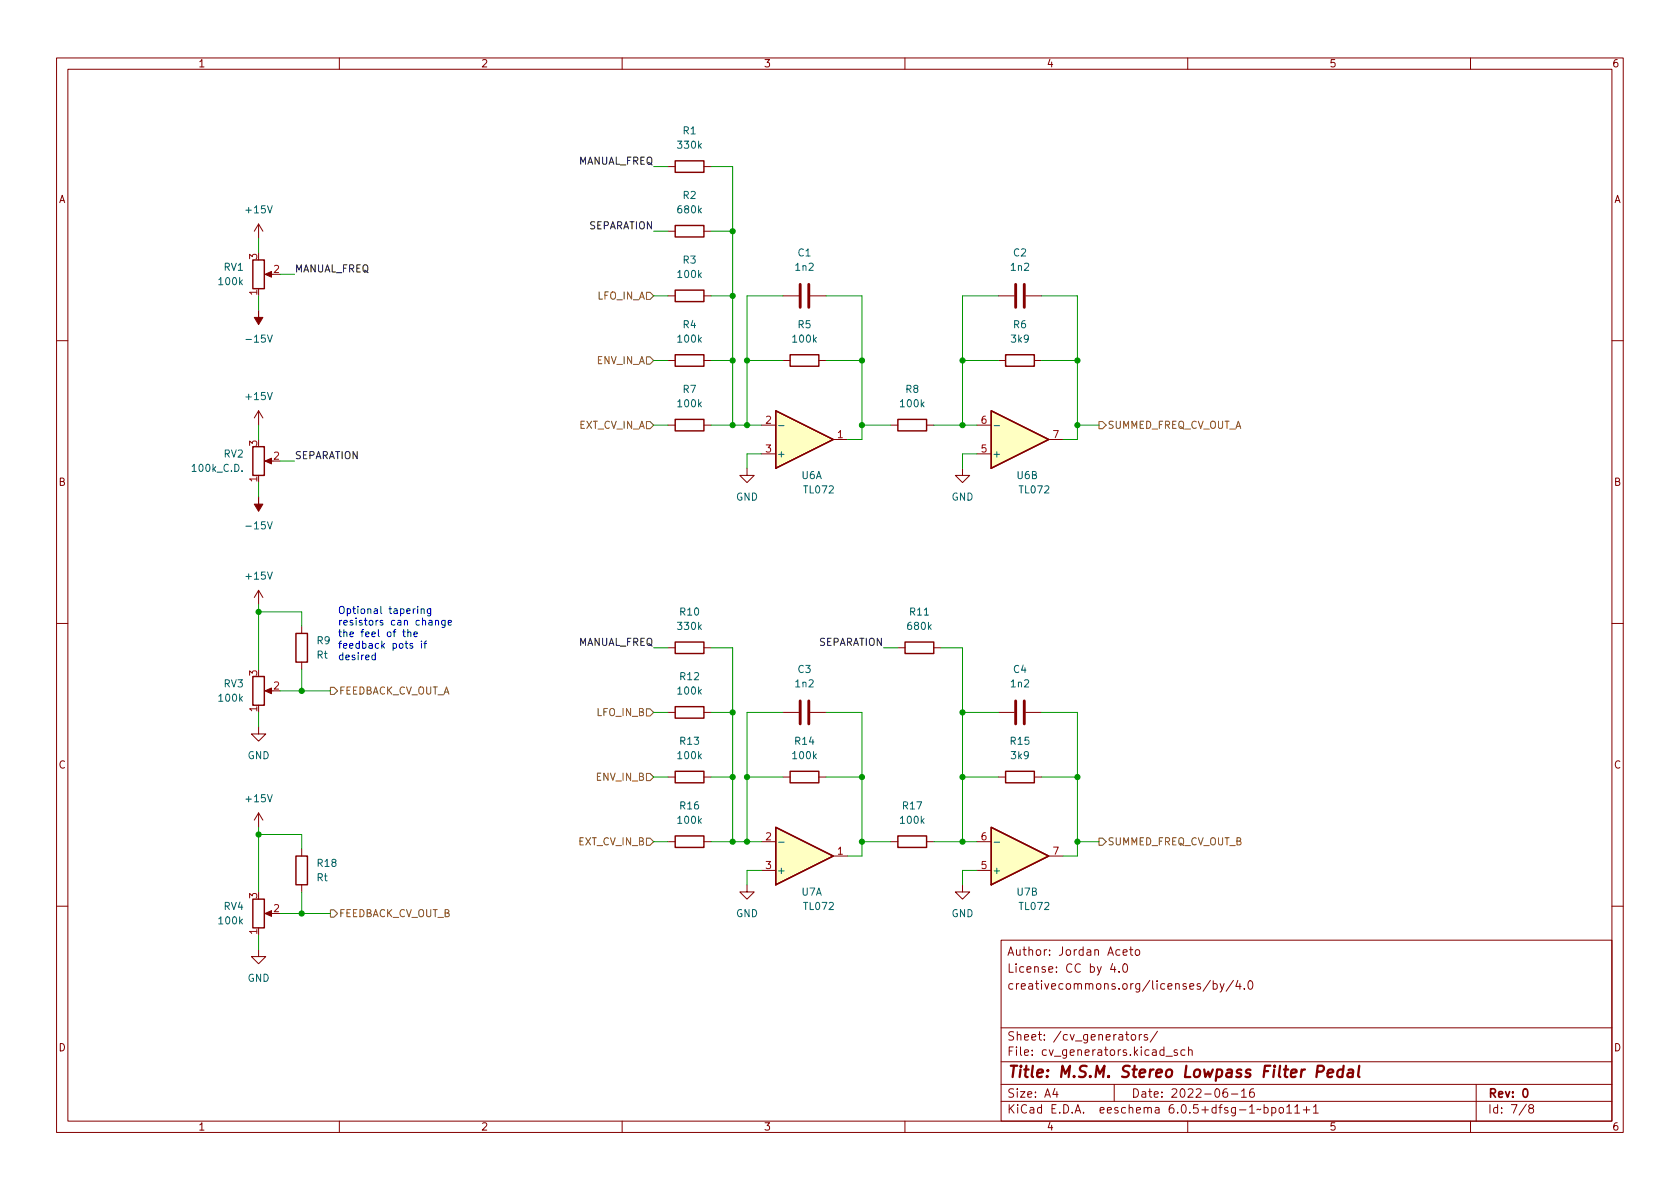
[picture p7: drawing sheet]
(kicad_sch (version 20211123) (generator eeschema)

 (paper "A4")

 (title_block
  (title "M.S.M. Stereo Lowpass Filter Pedal")
  (date "2022-06-16")
  (rev "0")
  (comment 2 "creativecommons.org/licenses/by/4.0")
  (comment 3 "License: CC by 4.0")
  (comment 4 "Author: Jordan Aceto"))

 (lib_symbols
  (symbol "Amplifier_Operational:TL072" (pin_names (offset 0.127)) (in_bom yes) (on_board yes)
   (property "Reference" "U" (id 0) (at 0 5.08 0) (effects (font (size 1.27 1.27)) (justify left)))
   (property "Value" "TL072" (id 1) (at 0 -5.08 0) (effects (font (size 1.27 1.27)) (justify left)))
   (property "Footprint" "" (id 2) (at 0 0 0) (effects (font (size 1.27 1.27)) hide))
   (property "Datasheet" "http://www.ti.com/lit/ds/symlink/tl071.pdf" (id 3) (at 0 0 0) (effects (font (size 1.27 1.27)) hide))
   (property "ki_locked" "" (id 4) (at 0 0 0) (effects (font (size 1.27 1.27))))
   (symbol "TL072_1_1"
    (polyline (pts (xy -5.08 5.08) (xy 5.08 0) (xy -5.08 -5.08) (xy -5.08 5.08)) (stroke (width 0.254) (type default) (color 0 0 0 0)) (fill (type background)))
    (pin output line (at 7.62 0 180) (length 2.54) (name "~" (effects (font (size 1.27 1.27)))) (number "1" (effects (font (size 1.27 1.27)))))
    (pin input line (at -7.62 -2.54 0) (length 2.54) (name "-" (effects (font (size 1.27 1.27)))) (number "2" (effects (font (size 1.27 1.27)))))
    (pin input line (at -7.62 2.54 0) (length 2.54) (name "+" (effects (font (size 1.27 1.27)))) (number "3" (effects (font (size 1.27 1.27))))))
   (symbol "TL072_2_1"
    (polyline (pts (xy -5.08 5.08) (xy 5.08 0) (xy -5.08 -5.08) (xy -5.08 5.08)) (stroke (width 0.254) (type default) (color 0 0 0 0)) (fill (type background)))
    (pin input line (at -7.62 2.54 0) (length 2.54) (name "+" (effects (font (size 1.27 1.27)))) (number "5" (effects (font (size 1.27 1.27)))))
    (pin input line (at -7.62 -2.54 0) (length 2.54) (name "-" (effects (font (size 1.27 1.27)))) (number "6" (effects (font (size 1.27 1.27)))))
    (pin output line (at 7.62 0 180) (length 2.54) (name "~" (effects (font (size 1.27 1.27)))) (number "7" (effects (font (size 1.27 1.27))))))
   (symbol "TL072_3_1"
    (pin power_in line (at -2.54 -7.62 90) (length 3.81) (name "V-" (effects (font (size 1.27 1.27)))) (number "4" (effects (font (size 1.27 1.27)))))
    (pin power_in line (at -2.54 7.62 270) (length 3.81) (name "V+" (effects (font (size 1.27 1.27)))) (number "8" (effects (font (size 1.27 1.27)))))))
  (symbol "Device:C" (pin_numbers hide) (pin_names (offset 0.254)) (in_bom yes) (on_board yes)
   (property "Reference" "C" (id 0) (at 0.635 2.54 0) (effects (font (size 1.27 1.27)) (justify left)))
   (property "Value" "C" (id 1) (at 0.635 -2.54 0) (effects (font (size 1.27 1.27)) (justify left)))
   (property "Footprint" "" (id 2) (at 0.9652 -3.81 0) (effects (font (size 1.27 1.27)) hide))
   (property "Datasheet" "~" (id 3) (at 0 0 0) (effects (font (size 1.27 1.27)) hide))
   (symbol "C_0_1"
    (polyline (pts (xy -2.032 -0.762) (xy 2.032 -0.762)) (stroke (width 0.508) (type default) (color 0 0 0 0)) (fill (type none)))
    (polyline (pts (xy -2.032 0.762) (xy 2.032 0.762)) (stroke (width 0.508) (type default) (color 0 0 0 0)) (fill (type none))))
   (symbol "C_1_1"
    (pin passive line (at 0 3.81 270) (length 2.794) (name "~" (effects (font (size 1.27 1.27)))) (number "1" (effects (font (size 1.27 1.27)))))
    (pin passive line (at 0 -3.81 90) (length 2.794) (name "~" (effects (font (size 1.27 1.27)))) (number "2" (effects (font (size 1.27 1.27)))))))
  (symbol "Device:R" (pin_numbers hide) (pin_names (offset 0)) (in_bom yes) (on_board yes)
   (property "Reference" "R" (id 0) (at 2.032 0 90) (effects (font (size 1.27 1.27))))
   (property "Value" "R" (id 1) (at 0 0 90) (effects (font (size 1.27 1.27))))
   (property "Footprint" "" (id 2) (at -1.778 0 90) (effects (font (size 1.27 1.27)) hide))
   (property "Datasheet" "~" (id 3) (at 0 0 0) (effects (font (size 1.27 1.27)) hide))
   (symbol "R_0_1"
    (rectangle (start -1.016 -2.54) (end 1.016 2.54) (stroke (width 0.254) (type default) (color 0 0 0 0)) (fill (type none))))
   (symbol "R_1_1"
    (pin passive line (at 0 3.81 270) (length 1.27) (name "~" (effects (font (size 1.27 1.27)))) (number "1" (effects (font (size 1.27 1.27)))))
    (pin passive line (at 0 -3.81 90) (length 1.27) (name "~" (effects (font (size 1.27 1.27)))) (number "2" (effects (font (size 1.27 1.27)))))))
  (symbol "Device:R_Potentiometer" (pin_names (offset 1.016) hide) (in_bom yes) (on_board yes)
   (property "Reference" "RV" (id 0) (at -4.445 0 90) (effects (font (size 1.27 1.27))))
   (property "Value" "R_Potentiometer" (id 1) (at -2.54 0 90) (effects (font (size 1.27 1.27))))
   (property "Footprint" "" (id 2) (at 0 0 0) (effects (font (size 1.27 1.27)) hide))
   (property "Datasheet" "~" (id 3) (at 0 0 0) (effects (font (size 1.27 1.27)) hide))
   (symbol "R_Potentiometer_0_1"
    (polyline (pts (xy 2.54 0) (xy 1.524 0)) (stroke (width 0) (type default) (color 0 0 0 0)) (fill (type none)))
    (polyline (pts (xy 1.143 0) (xy 2.286 0.508) (xy 2.286 -0.508) (xy 1.143 0)) (stroke (width 0) (type default) (color 0 0 0 0)) (fill (type outline)))
    (rectangle (start 1.016 2.54) (end -1.016 -2.54) (stroke (width 0.254) (type default) (color 0 0 0 0)) (fill (type none))))
   (symbol "R_Potentiometer_1_1"
    (pin passive line (at 0 3.81 270) (length 1.27) (name "1" (effects (font (size 1.27 1.27)))) (number "1" (effects (font (size 1.27 1.27)))))
    (pin passive line (at 3.81 0 180) (length 1.27) (name "2" (effects (font (size 1.27 1.27)))) (number "2" (effects (font (size 1.27 1.27)))))
    (pin passive line (at 0 -3.81 90) (length 1.27) (name "3" (effects (font (size 1.27 1.27)))) (number "3" (effects (font (size 1.27 1.27)))))))
  (symbol "power:+15V" (power) (pin_names (offset 0)) (in_bom yes) (on_board yes)
   (property "Reference" "#PWR" (id 0) (at 0 -3.81 0) (effects (font (size 1.27 1.27)) hide))
   (property "Value" "+15V" (id 1) (at 0 3.556 0) (effects (font (size 1.27 1.27))))
   (property "Footprint" "" (id 2) (at 0 0 0) (effects (font (size 1.27 1.27)) hide))
   (property "Datasheet" "" (id 3) (at 0 0 0) (effects (font (size 1.27 1.27)) hide))
   (symbol "+15V_0_1"
    (polyline (pts (xy -0.762 1.27) (xy 0 2.54)) (stroke (width 0) (type default) (color 0 0 0 0)) (fill (type none)))
    (polyline (pts (xy 0 0) (xy 0 2.54)) (stroke (width 0) (type default) (color 0 0 0 0)) (fill (type none)))
    (polyline (pts (xy 0 2.54) (xy 0.762 1.27)) (stroke (width 0) (type default) (color 0 0 0 0)) (fill (type none))))
   (symbol "+15V_1_1"
    (pin power_in line (at 0 0 90) (length 0) hide (name "+15V" (effects (font (size 1.27 1.27)))) (number "1" (effects (font (size 1.27 1.27)))))))
  (symbol "power:-15V" (power) (pin_names (offset 0)) (in_bom yes) (on_board yes)
   (property "Reference" "#PWR" (id 0) (at 0 2.54 0) (effects (font (size 1.27 1.27)) hide))
   (property "Value" "-15V" (id 1) (at 0 3.81 0) (effects (font (size 1.27 1.27))))
   (property "Footprint" "" (id 2) (at 0 0 0) (effects (font (size 1.27 1.27)) hide))
   (property "Datasheet" "" (id 3) (at 0 0 0) (effects (font (size 1.27 1.27)) hide))
   (symbol "-15V_0_0"
    (pin power_in line (at 0 0 90) (length 0) hide (name "-15V" (effects (font (size 1.27 1.27)))) (number "1" (effects (font (size 1.27 1.27))))))
   (symbol "-15V_0_1"
    (polyline (pts (xy 0 0) (xy 0 1.27) (xy 0.762 1.27) (xy 0 2.54) (xy -0.762 1.27) (xy 0 1.27)) (stroke (width 0) (type default) (color 0 0 0 0)) (fill (type outline)))))
  (symbol "power:GND" (power) (pin_names (offset 0)) (in_bom yes) (on_board yes)
   (property "Reference" "#PWR" (id 0) (at 0 -6.35 0) (effects (font (size 1.27 1.27)) hide))
   (property "Value" "GND" (id 1) (at 0 -3.81 0) (effects (font (size 1.27 1.27))))
   (property "Footprint" "" (id 2) (at 0 0 0) (effects (font (size 1.27 1.27)) hide))
   (property "Datasheet" "" (id 3) (at 0 0 0) (effects (font (size 1.27 1.27)) hide))
   (symbol "GND_0_1"
    (polyline (pts (xy 0 0) (xy 0 -1.27) (xy 1.27 -1.27) (xy 0 -2.54) (xy -1.27 -1.27) (xy 0 -1.27)) (stroke (width 0) (type default) (color 0 0 0 0)) (fill (type none))))
   (symbol "GND_1_1"
    (pin power_in line (at 0 0 270) (length 0) hide (name "GND" (effects (font (size 1.27 1.27)))) (number "1" (effects (font (size 1.27 1.27))))))))

 (junction (at 132.08 137.16) (diameter 0) (color 0 0 0 0))
 (junction (at 129.54 125.73) (diameter 0) (color 0 0 0 0))
 (junction (at 132.08 63.5) (diameter 0) (color 0 0 0 0))
 (junction (at 152.4 148.59) (diameter 0) (color 0 0 0 0))
 (junction (at 152.4 137.16) (diameter 0) (color 0 0 0 0))
 (junction (at 129.54 148.59) (diameter 0) (color 0 0 0 0))
 (junction (at 132.08 148.59) (diameter 0) (color 0 0 0 0))
 (junction (at 190.5 137.16) (diameter 0) (color 0 0 0 0))
 (junction (at 190.5 63.5) (diameter 0) (color 0 0 0 0))
 (junction (at 129.54 52.07) (diameter 0) (color 0 0 0 0))
 (junction (at 170.18 125.73) (diameter 0) (color 0 0 0 0))
 (junction (at 170.18 148.59) (diameter 0) (color 0 0 0 0))
 (junction (at 170.18 63.5) (diameter 0) (color 0 0 0 0))
 (junction (at 53.34 121.92) (diameter 0) (color 0 0 0 0))
 (junction (at 170.18 137.16) (diameter 0) (color 0 0 0 0))
 (junction (at 190.5 148.59) (diameter 0) (color 0 0 0 0))
 (junction (at 132.08 74.93) (diameter 0) (color 0 0 0 0))
 (junction (at 129.54 137.16) (diameter 0) (color 0 0 0 0))
 (junction (at 170.18 74.93) (diameter 0) (color 0 0 0 0))
 (junction (at 129.54 63.5) (diameter 0) (color 0 0 0 0))
 (junction (at 129.54 40.64) (diameter 0) (color 0 0 0 0))
 (junction (at 129.54 74.93) (diameter 0) (color 0 0 0 0))
 (junction (at 45.72 107.95) (diameter 0) (color 0 0 0 0))
 (junction (at 45.72 147.32) (diameter 0) (color 0 0 0 0))
 (junction (at 53.34 161.29) (diameter 0) (color 0 0 0 0))
 (junction (at 152.4 63.5) (diameter 0) (color 0 0 0 0))
 (junction (at 152.4 74.93) (diameter 0) (color 0 0 0 0))
 (junction (at 190.5 74.93) (diameter 0) (color 0 0 0 0))

 (wire (pts (xy 129.54 114.3) (xy 129.54 125.73)) (stroke (width 0) (type default) (color 0 0 0 0)))
 (wire (pts (xy 166.37 114.3) (xy 170.18 114.3)) (stroke (width 0) (type default) (color 0 0 0 0)))
 (wire (pts (xy 132.08 80.01) (xy 134.62 80.01)) (stroke (width 0) (type default) (color 0 0 0 0)))
 (wire (pts (xy 152.4 148.59) (xy 152.4 151.13)) (stroke (width 0) (type default) (color 0 0 0 0)))
 (wire (pts (xy 170.18 114.3) (xy 170.18 125.73)) (stroke (width 0) (type default) (color 0 0 0 0)))
 (wire (pts (xy 125.73 63.5) (xy 129.54 63.5)) (stroke (width 0) (type default) (color 0 0 0 0)))
 (wire (pts (xy 132.08 63.5) (xy 138.43 63.5)) (stroke (width 0) (type default) (color 0 0 0 0)))
 (wire (pts (xy 146.05 125.73) (xy 152.4 125.73)) (stroke (width 0) (type default) (color 0 0 0 0)))
 (wire (pts (xy 187.96 77.47) (xy 190.5 77.47)) (stroke (width 0) (type default) (color 0 0 0 0)))
 (wire (pts (xy 190.5 74.93) (xy 194.31 74.93)) (stroke (width 0) (type default) (color 0 0 0 0)))
 (wire (pts (xy 187.96 151.13) (xy 190.5 151.13)) (stroke (width 0) (type default) (color 0 0 0 0)))
 (wire (pts (xy 53.34 161.29) (xy 53.34 157.48)) (stroke (width 0) (type default) (color 0 0 0 0)))
 (wire (pts (xy 190.5 148.59) (xy 190.5 137.16)) (stroke (width 0) (type default) (color 0 0 0 0)))
 (wire (pts (xy 53.34 161.29) (xy 58.42 161.29)) (stroke (width 0) (type default) (color 0 0 0 0)))
 (wire (pts (xy 170.18 82.55) (xy 170.18 80.01)) (stroke (width 0) (type default) (color 0 0 0 0)))
 (wire (pts (xy 132.08 148.59) (xy 132.08 137.16)) (stroke (width 0) (type default) (color 0 0 0 0)))
 (wire (pts (xy 129.54 137.16) (xy 129.54 148.59)) (stroke (width 0) (type default) (color 0 0 0 0)))
 (wire (pts (xy 49.53 48.26) (xy 52.07 48.26)) (stroke (width 0) (type default) (color 0 0 0 0)))
 (wire (pts (xy 149.86 151.13) (xy 152.4 151.13)) (stroke (width 0) (type default) (color 0 0 0 0)))
 (wire (pts (xy 152.4 63.5) (xy 146.05 63.5)) (stroke (width 0) (type default) (color 0 0 0 0)))
 (wire (pts (xy 132.08 137.16) (xy 138.43 137.16)) (stroke (width 0) (type default) (color 0 0 0 0)))
 (wire (pts (xy 157.48 148.59) (xy 152.4 148.59)) (stroke (width 0) (type default) (color 0 0 0 0)))
 (wire (pts (xy 157.48 74.93) (xy 152.4 74.93)) (stroke (width 0) (type default) (color 0 0 0 0)))
 (wire (pts (xy 146.05 52.07) (xy 152.4 52.07)) (stroke (width 0) (type default) (color 0 0 0 0)))
 (wire (pts (xy 45.72 74.93) (xy 45.72 77.47)) (stroke (width 0) (type default) (color 0 0 0 0)))
 (wire (pts (xy 129.54 29.21) (xy 129.54 40.64)) (stroke (width 0) (type default) (color 0 0 0 0)))
 (wire (pts (xy 115.57 148.59) (xy 118.11 148.59)) (stroke (width 0) (type default) (color 0 0 0 0)))
 (wire (pts (xy 132.08 156.21) (xy 132.08 153.67)) (stroke (width 0) (type default) (color 0 0 0 0)))
 (wire (pts (xy 53.34 147.32) (xy 45.72 147.32)) (stroke (width 0) (type default) (color 0 0 0 0)))
 (wire (pts (xy 152.4 137.16) (xy 152.4 148.59)) (stroke (width 0) (type default) (color 0 0 0 0)))
 (wire (pts (xy 190.5 125.73) (xy 190.5 137.16)) (stroke (width 0) (type default) (color 0 0 0 0)))
 (wire (pts (xy 129.54 63.5) (xy 129.54 74.93)) (stroke (width 0) (type default) (color 0 0 0 0)))
 (wire (pts (xy 49.53 121.92) (xy 53.34 121.92)) (stroke (width 0) (type default) (color 0 0 0 0)))
 (wire (pts (xy 45.72 85.09) (xy 45.72 87.63)) (stroke (width 0) (type default) (color 0 0 0 0)))
 (wire (pts (xy 125.73 40.64) (xy 129.54 40.64)) (stroke (width 0) (type default) (color 0 0 0 0)))
 (wire (pts (xy 125.73 148.59) (xy 129.54 148.59)) (stroke (width 0) (type default) (color 0 0 0 0)))
 (wire (pts (xy 45.72 147.32) (xy 45.72 157.48)) (stroke (width 0) (type default) (color 0 0 0 0)))
 (wire (pts (xy 129.54 125.73) (xy 129.54 137.16)) (stroke (width 0) (type default) (color 0 0 0 0)))
 (wire (pts (xy 49.53 161.29) (xy 53.34 161.29)) (stroke (width 0) (type default) (color 0 0 0 0)))
 (wire (pts (xy 125.73 114.3) (xy 129.54 114.3)) (stroke (width 0) (type default) (color 0 0 0 0)))
 (wire (pts (xy 190.5 74.93) (xy 190.5 63.5)) (stroke (width 0) (type default) (color 0 0 0 0)))
 (wire (pts (xy 152.4 74.93) (xy 152.4 77.47)) (stroke (width 0) (type default) (color 0 0 0 0)))
 (wire (pts (xy 53.34 110.49) (xy 53.34 107.95)) (stroke (width 0) (type default) (color 0 0 0 0)))
 (wire (pts (xy 132.08 63.5) (xy 132.08 52.07)) (stroke (width 0) (type default) (color 0 0 0 0)))
 (wire (pts (xy 170.18 63.5) (xy 176.53 63.5)) (stroke (width 0) (type default) (color 0 0 0 0)))
 (wire (pts (xy 170.18 148.59) (xy 172.72 148.59)) (stroke (width 0) (type default) (color 0 0 0 0)))
 (wire (pts (xy 125.73 137.16) (xy 129.54 137.16)) (stroke (width 0) (type default) (color 0 0 0 0)))
 (wire (pts (xy 125.73 74.93) (xy 129.54 74.93)) (stroke (width 0) (type default) (color 0 0 0 0)))
 (wire (pts (xy 132.08 52.07) (xy 138.43 52.07)) (stroke (width 0) (type default) (color 0 0 0 0)))
 (wire (pts (xy 152.4 137.16) (xy 146.05 137.16)) (stroke (width 0) (type default) (color 0 0 0 0)))
 (wire (pts (xy 53.34 107.95) (xy 45.72 107.95)) (stroke (width 0) (type default) (color 0 0 0 0)))
 (wire (pts (xy 45.72 146.05) (xy 45.72 147.32)) (stroke (width 0) (type default) (color 0 0 0 0)))
 (wire (pts (xy 129.54 52.07) (xy 129.54 63.5)) (stroke (width 0) (type default) (color 0 0 0 0)))
 (wire (pts (xy 152.4 125.73) (xy 152.4 137.16)) (stroke (width 0) (type default) (color 0 0 0 0)))
 (wire (pts (xy 132.08 125.73) (xy 138.43 125.73)) (stroke (width 0) (type default) (color 0 0 0 0)))
 (wire (pts (xy 170.18 74.93) (xy 172.72 74.93)) (stroke (width 0) (type default) (color 0 0 0 0)))
 (wire (pts (xy 125.73 29.21) (xy 129.54 29.21)) (stroke (width 0) (type default) (color 0 0 0 0)))
 (wire (pts (xy 125.73 125.73) (xy 129.54 125.73)) (stroke (width 0) (type default) (color 0 0 0 0)))
 (wire (pts (xy 115.57 137.16) (xy 118.11 137.16)) (stroke (width 0) (type default) (color 0 0 0 0)))
 (wire (pts (xy 129.54 40.64) (xy 129.54 52.07)) (stroke (width 0) (type default) (color 0 0 0 0)))
 (wire (pts (xy 45.72 125.73) (xy 45.72 128.27)) (stroke (width 0) (type default) (color 0 0 0 0)))
 (wire (pts (xy 115.57 63.5) (xy 118.11 63.5)) (stroke (width 0) (type default) (color 0 0 0 0)))
 (wire (pts (xy 170.18 63.5) (xy 170.18 74.93)) (stroke (width 0) (type default) (color 0 0 0 0)))
 (wire (pts (xy 156.21 114.3) (xy 158.75 114.3)) (stroke (width 0) (type default) (color 0 0 0 0)))
 (wire (pts (xy 115.57 29.21) (xy 118.11 29.21)) (stroke (width 0) (type default) (color 0 0 0 0)))
 (wire (pts (xy 53.34 121.92) (xy 58.42 121.92)) (stroke (width 0) (type default) (color 0 0 0 0)))
 (wire (pts (xy 152.4 52.07) (xy 152.4 63.5)) (stroke (width 0) (type default) (color 0 0 0 0)))
 (wire (pts (xy 190.5 151.13) (xy 190.5 148.59)) (stroke (width 0) (type default) (color 0 0 0 0)))
 (wire (pts (xy 149.86 77.47) (xy 152.4 77.47)) (stroke (width 0) (type default) (color 0 0 0 0)))
 (wire (pts (xy 170.18 80.01) (xy 172.72 80.01)) (stroke (width 0) (type default) (color 0 0 0 0)))
 (wire (pts (xy 165.1 148.59) (xy 170.18 148.59)) (stroke (width 0) (type default) (color 0 0 0 0)))
 (wire (pts (xy 129.54 74.93) (xy 132.08 74.93)) (stroke (width 0) (type default) (color 0 0 0 0)))
 (wire (pts (xy 170.18 156.21) (xy 170.18 153.67)) (stroke (width 0) (type default) (color 0 0 0 0)))
 (wire (pts (xy 45.72 52.07) (xy 45.72 54.61)) (stroke (width 0) (type default) (color 0 0 0 0)))
 (wire (pts (xy 45.72 165.1) (xy 45.72 167.64)) (stroke (width 0) (type default) (color 0 0 0 0)))
 (wire (pts (xy 132.08 148.59) (xy 134.62 148.59)) (stroke (width 0) (type default) (color 0 0 0 0)))
 (wire (pts (xy 170.18 52.07) (xy 176.53 52.07)) (stroke (width 0) (type default) (color 0 0 0 0)))
 (wire (pts (xy 190.5 63.5) (xy 184.15 63.5)) (stroke (width 0) (type default) (color 0 0 0 0)))
 (wire (pts (xy 115.57 52.07) (xy 118.11 52.07)) (stroke (width 0) (type default) (color 0 0 0 0)))
 (wire (pts (xy 49.53 81.28) (xy 52.07 81.28)) (stroke (width 0) (type default) (color 0 0 0 0)))
 (wire (pts (xy 190.5 77.47) (xy 190.5 74.93)) (stroke (width 0) (type default) (color 0 0 0 0)))
 (wire (pts (xy 132.08 137.16) (xy 132.08 125.73)) (stroke (width 0) (type default) (color 0 0 0 0)))
 (wire (pts (xy 184.15 125.73) (xy 190.5 125.73)) (stroke (width 0) (type default) (color 0 0 0 0)))
 (wire (pts (xy 170.18 52.07) (xy 170.18 63.5)) (stroke (width 0) (type default) (color 0 0 0 0)))
 (wire (pts (xy 170.18 125.73) (xy 170.18 137.16)) (stroke (width 0) (type default) (color 0 0 0 0)))
 (wire (pts (xy 170.18 125.73) (xy 176.53 125.73)) (stroke (width 0) (type default) (color 0 0 0 0)))
 (wire (pts (xy 132.08 74.93) (xy 134.62 74.93)) (stroke (width 0) (type default) (color 0 0 0 0)))
 (wire (pts (xy 45.72 106.68) (xy 45.72 107.95)) (stroke (width 0) (type default) (color 0 0 0 0)))
 (wire (pts (xy 115.57 125.73) (xy 118.11 125.73)) (stroke (width 0) (type default) (color 0 0 0 0)))
 (wire (pts (xy 190.5 137.16) (xy 184.15 137.16)) (stroke (width 0) (type default) (color 0 0 0 0)))
 (wire (pts (xy 170.18 137.16) (xy 176.53 137.16)) (stroke (width 0) (type default) (color 0 0 0 0)))
 (wire (pts (xy 115.57 114.3) (xy 118.11 114.3)) (stroke (width 0) (type default) (color 0 0 0 0)))
 (wire (pts (xy 184.15 52.07) (xy 190.5 52.07)) (stroke (width 0) (type default) (color 0 0 0 0)))
 (wire (pts (xy 170.18 137.16) (xy 170.18 148.59)) (stroke (width 0) (type default) (color 0 0 0 0)))
 (wire (pts (xy 115.57 40.64) (xy 118.11 40.64)) (stroke (width 0) (type default) (color 0 0 0 0)))
 (wire (pts (xy 132.08 153.67) (xy 134.62 153.67)) (stroke (width 0) (type default) (color 0 0 0 0)))
 (wire (pts (xy 45.72 107.95) (xy 45.72 118.11)) (stroke (width 0) (type default) (color 0 0 0 0)))
 (wire (pts (xy 165.1 74.93) (xy 170.18 74.93)) (stroke (width 0) (type default) (color 0 0 0 0)))
 (wire (pts (xy 132.08 74.93) (xy 132.08 63.5)) (stroke (width 0) (type default) (color 0 0 0 0)))
 (wire (pts (xy 53.34 121.92) (xy 53.34 118.11)) (stroke (width 0) (type default) (color 0 0 0 0)))
 (wire (pts (xy 190.5 148.59) (xy 194.31 148.59)) (stroke (width 0) (type default) (color 0 0 0 0)))
 (wire (pts (xy 125.73 52.07) (xy 129.54 52.07)) (stroke (width 0) (type default) (color 0 0 0 0)))
 (wire (pts (xy 129.54 148.59) (xy 132.08 148.59)) (stroke (width 0) (type default) (color 0 0 0 0)))
 (wire (pts (xy 115.57 74.93) (xy 118.11 74.93)) (stroke (width 0) (type default) (color 0 0 0 0)))
 (wire (pts (xy 53.34 149.86) (xy 53.34 147.32)) (stroke (width 0) (type default) (color 0 0 0 0)))
 (wire (pts (xy 45.72 41.91) (xy 45.72 44.45)) (stroke (width 0) (type default) (color 0 0 0 0)))
 (wire (pts (xy 190.5 52.07) (xy 190.5 63.5)) (stroke (width 0) (type default) (color 0 0 0 0)))
 (wire (pts (xy 132.08 82.55) (xy 132.08 80.01)) (stroke (width 0) (type default) (color 0 0 0 0)))
 (wire (pts (xy 170.18 153.67) (xy 172.72 153.67)) (stroke (width 0) (type default) (color 0 0 0 0)))
 (wire (pts (xy 152.4 63.5) (xy 152.4 74.93)) (stroke (width 0) (type default) (color 0 0 0 0)))

 (text "Optional tapering\nresistors can change\nthe feel of the\nfeedback pots if\ndesired" (at 59.69 116.84 0) (effects (font (size 1.27 1.27)) (justify left bottom)))

 (label "SEPARATION" (at 115.57 40.64 180) (effects (font (size 1.27 1.27)) (justify right bottom)))
 (label "SEPARATION" (at 156.21 114.3 180) (effects (font (size 1.27 1.27)) (justify right bottom)))
 (label "SEPARATION" (at 52.07 81.28 0) (effects (font (size 1.27 1.27)) (justify left bottom)))
 (label "MANUAL_FREQ" (at 52.07 48.26 0) (effects (font (size 1.27 1.27)) (justify left bottom)))
 (label "MANUAL_FREQ" (at 115.57 29.21 180) (effects (font (size 1.27 1.27)) (justify right bottom)))
 (label "MANUAL_FREQ" (at 115.57 114.3 180) (effects (font (size 1.27 1.27)) (justify right bottom)))

 (hierarchical_label "ENV_IN_A" (shape input) (at 115.57 63.5 180) (effects (font (size 1.27 1.27)) (justify right)))
 (hierarchical_label "FEEDBACK_CV_OUT_B" (shape output) (at 58.42 161.29 0) (effects (font (size 1.27 1.27)) (justify left)))
 (hierarchical_label "SUMMED_FREQ_CV_OUT_B" (shape output) (at 194.31 148.59 0) (effects (font (size 1.27 1.27)) (justify left)))
 (hierarchical_label "FEEDBACK_CV_OUT_A" (shape output) (at 58.42 121.92 0) (effects (font (size 1.27 1.27)) (justify left)))
 (hierarchical_label "EXT_CV_IN_B" (shape input) (at 115.57 148.59 180) (effects (font (size 1.27 1.27)) (justify right)))
 (hierarchical_label "ENV_IN_B" (shape input) (at 115.57 137.16 180) (effects (font (size 1.27 1.27)) (justify right)))
 (hierarchical_label "EXT_CV_IN_A" (shape input) (at 115.57 74.93 180) (effects (font (size 1.27 1.27)) (justify right)))
 (hierarchical_label "SUMMED_FREQ_CV_OUT_A" (shape output) (at 194.31 74.93 0) (effects (font (size 1.27 1.27)) (justify left)))
 (hierarchical_label "LFO_IN_B" (shape input) (at 115.57 125.73 180) (effects (font (size 1.27 1.27)) (justify right)))
 (hierarchical_label "LFO_IN_A" (shape input) (at 115.57 52.07 180) (effects (font (size 1.27 1.27)) (justify right)))

 (symbol (lib_id "Device:R_Potentiometer") (at 45.72 121.92 0) (mirror x) (unit 1) (in_bom yes) (on_board yes) (fields_autoplaced)
  (property "Reference" "RV3" (id 0) (at 43.18 120.6499 0) (effects (font (size 1.27 1.27)) (justify right)))
  (property "Value" "100k" (id 1) (at 43.18 123.1899 0) (effects (font (size 1.27 1.27)) (justify right)))
  (property "Footprint" "Potentiometer_THT:Potentiometer_Alpha_RD901F-40-00D_Single_Vertical" (id 2) (at 45.72 121.92 0) (effects (font (size 1.27 1.27)) hide))
  (property "Datasheet" "~" (id 3) (at 45.72 121.92 0) (effects (font (size 1.27 1.27)) hide)) (pin "1") (pin "2") (pin "3"))

 (symbol (lib_id "Device:R_Potentiometer") (at 45.72 161.29 0) (mirror x) (unit 1) (in_bom yes) (on_board yes) (fields_autoplaced)
  (property "Reference" "RV4" (id 0) (at 43.18 160.0199 0) (effects (font (size 1.27 1.27)) (justify right)))
  (property "Value" "100k" (id 1) (at 43.18 162.5599 0) (effects (font (size 1.27 1.27)) (justify right)))
  (property "Footprint" "Potentiometer_THT:Potentiometer_Alpha_RD901F-40-00D_Single_Vertical" (id 2) (at 45.72 161.29 0) (effects (font (size 1.27 1.27)) hide))
  (property "Datasheet" "~" (id 3) (at 45.72 161.29 0) (effects (font (size 1.27 1.27)) hide)) (pin "1") (pin "2") (pin "3"))

 (symbol (lib_id "power:-15V") (at 45.72 87.63 180) (unit 1) (in_bom yes) (on_board yes) (fields_autoplaced)
  (property "Reference" "#PWR05" (id 0) (at 45.72 90.17 0) (effects (font (size 1.27 1.27)) hide))
  (property "Value" "-15V" (id 1) (at 45.72 92.71 0))
  (property "Footprint" "" (id 2) (at 45.72 87.63 0) (effects (font (size 1.27 1.27)) hide))
  (property "Datasheet" "" (id 3) (at 45.72 87.63 0) (effects (font (size 1.27 1.27)) hide)) (pin "1"))

 (symbol (lib_id "Device:R_Potentiometer") (at 45.72 81.28 0) (mirror x) (unit 1) (in_bom yes) (on_board yes) (fields_autoplaced)
  (property "Reference" "RV2" (id 0) (at 43.18 80.0099 0) (effects (font (size 1.27 1.27)) (justify right)))
  (property "Value" "100k_C.D." (id 1) (at 43.18 82.5499 0) (effects (font (size 1.27 1.27)) (justify right)))
  (property "Footprint" "Potentiometer_THT:Potentiometer_Alpha_RD901F-40-00D_Single_Vertical" (id 2) (at 45.72 81.28 0) (effects (font (size 1.27 1.27)) hide))
  (property "Datasheet" "~" (id 3) (at 45.72 81.28 0) (effects (font (size 1.27 1.27)) hide)) (pin "1") (pin "2") (pin "3"))

 (symbol (lib_id "Device:R") (at 121.92 52.07 90) (unit 1) (in_bom yes) (on_board yes) (fields_autoplaced)
  (property "Reference" "R3" (id 0) (at 121.92 45.72 90))
  (property "Value" "100k" (id 1) (at 121.92 48.26 90))
  (property "Footprint" "Resistor_SMD:R_0805_2012Metric" (id 2) (at 121.92 53.848 90) (effects (font (size 1.27 1.27)) hide))
  (property "Datasheet" "~" (id 3) (at 121.92 52.07 0) (effects (font (size 1.27 1.27)) hide)) (pin "1") (pin "2"))

 (symbol (lib_id "power:+15V") (at 45.72 106.68 0) (unit 1) (in_bom yes) (on_board yes) (fields_autoplaced)
  (property "Reference" "#PWR08" (id 0) (at 45.72 110.49 0) (effects (font (size 1.27 1.27)) hide))
  (property "Value" "+15V" (id 1) (at 45.72 101.6 0))
  (property "Footprint" "" (id 2) (at 45.72 106.68 0) (effects (font (size 1.27 1.27)) hide))
  (property "Datasheet" "" (id 3) (at 45.72 106.68 0) (effects (font (size 1.27 1.27)) hide)) (pin "1"))

 (symbol (lib_id "Device:R") (at 142.24 63.5 90) (unit 1) (in_bom yes) (on_board yes) (fields_autoplaced)
  (property "Reference" "R5" (id 0) (at 142.24 57.15 90))
  (property "Value" "100k" (id 1) (at 142.24 59.69 90))
  (property "Footprint" "Resistor_SMD:R_0805_2012Metric" (id 2) (at 142.24 65.278 90) (effects (font (size 1.27 1.27)) hide))
  (property "Datasheet" "~" (id 3) (at 142.24 63.5 0) (effects (font (size 1.27 1.27)) hide)) (pin "1") (pin "2"))

 (symbol (lib_id "Device:R") (at 121.92 74.93 90) (unit 1) (in_bom yes) (on_board yes) (fields_autoplaced)
  (property "Reference" "R7" (id 0) (at 121.92 68.58 90))
  (property "Value" "100k" (id 1) (at 121.92 71.12 90))
  (property "Footprint" "Resistor_SMD:R_0805_2012Metric" (id 2) (at 121.92 76.708 90) (effects (font (size 1.27 1.27)) hide))
  (property "Datasheet" "~" (id 3) (at 121.92 74.93 0) (effects (font (size 1.27 1.27)) hide)) (pin "1") (pin "2"))

 (symbol (lib_id "Device:R") (at 121.92 40.64 90) (unit 1) (in_bom yes) (on_board yes) (fields_autoplaced)
  (property "Reference" "R2" (id 0) (at 121.92 34.29 90))
  (property "Value" "680k" (id 1) (at 121.92 36.83 90))
  (property "Footprint" "Resistor_SMD:R_0805_2012Metric" (id 2) (at 121.92 42.418 90) (effects (font (size 1.27 1.27)) hide))
  (property "Datasheet" "~" (id 3) (at 121.92 40.64 0) (effects (font (size 1.27 1.27)) hide)) (pin "1") (pin "2"))

 (symbol (lib_id "Device:R") (at 121.92 148.59 90) (unit 1) (in_bom yes) (on_board yes) (fields_autoplaced)
  (property "Reference" "R16" (id 0) (at 121.92 142.24 90))
  (property "Value" "100k" (id 1) (at 121.92 144.78 90))
  (property "Footprint" "Resistor_SMD:R_0805_2012Metric" (id 2) (at 121.92 150.368 90) (effects (font (size 1.27 1.27)) hide))
  (property "Datasheet" "~" (id 3) (at 121.92 148.59 0) (effects (font (size 1.27 1.27)) hide)) (pin "1") (pin "2"))

 (symbol (lib_id "power:+15V") (at 45.72 41.91 0) (unit 1) (in_bom yes) (on_board yes) (fields_autoplaced)
  (property "Reference" "#PWR02" (id 0) (at 45.72 45.72 0) (effects (font (size 1.27 1.27)) hide))
  (property "Value" "+15V" (id 1) (at 45.72 36.83 0))
  (property "Footprint" "" (id 2) (at 45.72 41.91 0) (effects (font (size 1.27 1.27)) hide))
  (property "Datasheet" "" (id 3) (at 45.72 41.91 0) (effects (font (size 1.27 1.27)) hide)) (pin "1"))

 (symbol (lib_id "power:GND") (at 45.72 128.27 0) (unit 1) (in_bom yes) (on_board yes) (fields_autoplaced)
  (property "Reference" "#PWR010" (id 0) (at 45.72 134.62 0) (effects (font (size 1.27 1.27)) hide))
  (property "Value" "GND" (id 1) (at 45.72 133.35 0))
  (property "Footprint" "" (id 2) (at 45.72 128.27 0) (effects (font (size 1.27 1.27)) hide))
  (property "Datasheet" "" (id 3) (at 45.72 128.27 0) (effects (font (size 1.27 1.27)) hide)) (pin "1"))

 (symbol (lib_id "power:GND") (at 45.72 167.64 0) (unit 1) (in_bom yes) (on_board yes) (fields_autoplaced)
  (property "Reference" "#PWR014" (id 0) (at 45.72 173.99 0) (effects (font (size 1.27 1.27)) hide))
  (property "Value" "GND" (id 1) (at 45.72 172.72 0))
  (property "Footprint" "" (id 2) (at 45.72 167.64 0) (effects (font (size 1.27 1.27)) hide))
  (property "Datasheet" "" (id 3) (at 45.72 167.64 0) (effects (font (size 1.27 1.27)) hide)) (pin "1"))

 (symbol (lib_id "Device:R") (at 121.92 125.73 90) (unit 1) (in_bom yes) (on_board yes) (fields_autoplaced)
  (property "Reference" "R12" (id 0) (at 121.92 119.38 90))
  (property "Value" "100k" (id 1) (at 121.92 121.92 90))
  (property "Footprint" "Resistor_SMD:R_0805_2012Metric" (id 2) (at 121.92 127.508 90) (effects (font (size 1.27 1.27)) hide))
  (property "Datasheet" "~" (id 3) (at 121.92 125.73 0) (effects (font (size 1.27 1.27)) hide)) (pin "1") (pin "2"))

 (symbol (lib_id "Device:R") (at 53.34 114.3 0) (unit 1) (in_bom yes) (on_board yes) (fields_autoplaced)
  (property "Reference" "R9" (id 0) (at 55.88 113.0299 0) (effects (font (size 1.27 1.27)) (justify left)))
  (property "Value" "Rt" (id 1) (at 55.88 115.5699 0) (effects (font (size 1.27 1.27)) (justify left)))
  (property "Footprint" "Resistor_SMD:R_0805_2012Metric" (id 2) (at 51.562 114.3 90) (effects (font (size 1.27 1.27)) hide))
  (property "Datasheet" "~" (id 3) (at 53.34 114.3 0) (effects (font (size 1.27 1.27)) hide)) (pin "1") (pin "2"))

 (symbol (lib_id "Device:C") (at 142.24 125.73 90) (unit 1) (in_bom yes) (on_board yes) (fields_autoplaced)
  (property "Reference" "C3" (id 0) (at 142.24 118.11 90))
  (property "Value" "1n2" (id 1) (at 142.24 120.65 90))
  (property "Footprint" "Capacitor_SMD:C_0805_2012Metric" (id 2) (at 146.05 124.7648 0) (effects (font (size 1.27 1.27)) hide))
  (property "Datasheet" "~" (id 3) (at 142.24 125.73 0) (effects (font (size 1.27 1.27)) hide)) (pin "1") (pin "2"))

 (symbol (lib_id "Device:R") (at 161.29 148.59 90) (unit 1) (in_bom yes) (on_board yes) (fields_autoplaced)
  (property "Reference" "R17" (id 0) (at 161.29 142.24 90))
  (property "Value" "100k" (id 1) (at 161.29 144.78 90))
  (property "Footprint" "Resistor_SMD:R_0805_2012Metric" (id 2) (at 161.29 150.368 90) (effects (font (size 1.27 1.27)) hide))
  (property "Datasheet" "~" (id 3) (at 161.29 148.59 0) (effects (font (size 1.27 1.27)) hide)) (pin "1") (pin "2"))

 (symbol (lib_id "Device:C") (at 180.34 52.07 90) (unit 1) (in_bom yes) (on_board yes) (fields_autoplaced)
  (property "Reference" "C2" (id 0) (at 180.34 44.45 90))
  (property "Value" "1n2" (id 1) (at 180.34 46.99 90))
  (property "Footprint" "Capacitor_SMD:C_0805_2012Metric" (id 2) (at 184.15 51.1048 0) (effects (font (size 1.27 1.27)) hide))
  (property "Datasheet" "~" (id 3) (at 180.34 52.07 0) (effects (font (size 1.27 1.27)) hide)) (pin "1") (pin "2"))

 (symbol (lib_id "power:+15V") (at 45.72 146.05 0) (unit 1) (in_bom yes) (on_board yes) (fields_autoplaced)
  (property "Reference" "#PWR09" (id 0) (at 45.72 149.86 0) (effects (font (size 1.27 1.27)) hide))
  (property "Value" "+15V" (id 1) (at 45.72 140.97 0))
  (property "Footprint" "" (id 2) (at 45.72 146.05 0) (effects (font (size 1.27 1.27)) hide))
  (property "Datasheet" "" (id 3) (at 45.72 146.05 0) (effects (font (size 1.27 1.27)) hide)) (pin "1"))

 (symbol (lib_id "Amplifier_Operational:TL072") (at 180.34 151.13 0) (mirror x) (unit 2) (in_bom yes) (on_board yes)
  (property "Reference" "U7" (id 0) (at 181.61 157.48 0))
  (property "Value" "TL072" (id 1) (at 182.88 160.02 0))
  (property "Footprint" "Package_SO:SOIC-8_3.9x4.9mm_P1.27mm" (id 2) (at 180.34 151.13 0) (effects (font (size 1.27 1.27)) hide))
  (property "Datasheet" "http://www.ti.com/lit/ds/symlink/tl071.pdf" (id 3) (at 180.34 151.13 0) (effects (font (size 1.27 1.27)) hide)) (pin "1") (pin "2") (pin "3") (pin "5") (pin "6") (pin "7") (pin "4") (pin "8"))

 (symbol (lib_id "Device:R") (at 121.92 137.16 90) (unit 1) (in_bom yes) (on_board yes) (fields_autoplaced)
  (property "Reference" "R13" (id 0) (at 121.92 130.81 90))
  (property "Value" "100k" (id 1) (at 121.92 133.35 90))
  (property "Footprint" "Resistor_SMD:R_0805_2012Metric" (id 2) (at 121.92 138.938 90) (effects (font (size 1.27 1.27)) hide))
  (property "Datasheet" "~" (id 3) (at 121.92 137.16 0) (effects (font (size 1.27 1.27)) hide)) (pin "1") (pin "2"))

 (symbol (lib_id "Amplifier_Operational:TL072") (at 180.34 77.47 0) (mirror x) (unit 2) (in_bom yes) (on_board yes)
  (property "Reference" "U6" (id 0) (at 181.61 83.82 0))
  (property "Value" "TL072" (id 1) (at 182.88 86.36 0))
  (property "Footprint" "Package_SO:SOIC-8_3.9x4.9mm_P1.27mm" (id 2) (at 180.34 77.47 0) (effects (font (size 1.27 1.27)) hide))
  (property "Datasheet" "http://www.ti.com/lit/ds/symlink/tl071.pdf" (id 3) (at 180.34 77.47 0) (effects (font (size 1.27 1.27)) hide)) (pin "1") (pin "2") (pin "3") (pin "5") (pin "6") (pin "7") (pin "4") (pin "8"))

 (symbol (lib_id "Device:R") (at 142.24 137.16 90) (unit 1) (in_bom yes) (on_board yes) (fields_autoplaced)
  (property "Reference" "R14" (id 0) (at 142.24 130.81 90))
  (property "Value" "100k" (id 1) (at 142.24 133.35 90))
  (property "Footprint" "Resistor_SMD:R_0805_2012Metric" (id 2) (at 142.24 138.938 90) (effects (font (size 1.27 1.27)) hide))
  (property "Datasheet" "~" (id 3) (at 142.24 137.16 0) (effects (font (size 1.27 1.27)) hide)) (pin "1") (pin "2"))

 (symbol (lib_id "power:GND") (at 170.18 82.55 0) (unit 1) (in_bom yes) (on_board yes) (fields_autoplaced)
  (property "Reference" "#PWR07" (id 0) (at 170.18 88.9 0) (effects (font (size 1.27 1.27)) hide))
  (property "Value" "GND" (id 1) (at 170.18 87.63 0))
  (property "Footprint" "" (id 2) (at 170.18 82.55 0) (effects (font (size 1.27 1.27)) hide))
  (property "Datasheet" "" (id 3) (at 170.18 82.55 0) (effects (font (size 1.27 1.27)) hide)) (pin "1"))

 (symbol (lib_id "Amplifier_Operational:TL072") (at 142.24 151.13 0) (mirror x) (unit 1) (in_bom yes) (on_board yes)
  (property "Reference" "U7" (id 0) (at 143.51 157.48 0))
  (property "Value" "TL072" (id 1) (at 144.78 160.02 0))
  (property "Footprint" "Package_SO:SOIC-8_3.9x4.9mm_P1.27mm" (id 2) (at 142.24 151.13 0) (effects (font (size 1.27 1.27)) hide))
  (property "Datasheet" "http://www.ti.com/lit/ds/symlink/tl071.pdf" (id 3) (at 142.24 151.13 0) (effects (font (size 1.27 1.27)) hide)) (pin "1") (pin "2") (pin "3") (pin "5") (pin "6") (pin "7") (pin "4") (pin "8"))

 (symbol (lib_id "Device:C") (at 180.34 125.73 90) (unit 1) (in_bom yes) (on_board yes) (fields_autoplaced)
  (property "Reference" "C4" (id 0) (at 180.34 118.11 90))
  (property "Value" "1n2" (id 1) (at 180.34 120.65 90))
  (property "Footprint" "Capacitor_SMD:C_0805_2012Metric" (id 2) (at 184.15 124.7648 0) (effects (font (size 1.27 1.27)) hide))
  (property "Datasheet" "~" (id 3) (at 180.34 125.73 0) (effects (font (size 1.27 1.27)) hide)) (pin "1") (pin "2"))

 (symbol (lib_id "Device:R") (at 162.56 114.3 90) (unit 1) (in_bom yes) (on_board yes) (fields_autoplaced)
  (property "Reference" "R11" (id 0) (at 162.56 107.95 90))
  (property "Value" "680k" (id 1) (at 162.56 110.49 90))
  (property "Footprint" "Resistor_SMD:R_0805_2012Metric" (id 2) (at 162.56 116.078 90) (effects (font (size 1.27 1.27)) hide))
  (property "Datasheet" "~" (id 3) (at 162.56 114.3 0) (effects (font (size 1.27 1.27)) hide)) (pin "1") (pin "2"))

 (symbol (lib_id "Device:R") (at 121.92 63.5 90) (unit 1) (in_bom yes) (on_board yes) (fields_autoplaced)
  (property "Reference" "R4" (id 0) (at 121.92 57.15 90))
  (property "Value" "100k" (id 1) (at 121.92 59.69 90))
  (property "Footprint" "Resistor_SMD:R_0805_2012Metric" (id 2) (at 121.92 65.278 90) (effects (font (size 1.27 1.27)) hide))
  (property "Datasheet" "~" (id 3) (at 121.92 63.5 0) (effects (font (size 1.27 1.27)) hide)) (pin "1") (pin "2"))

 (symbol (lib_id "Device:R") (at 121.92 114.3 90) (unit 1) (in_bom yes) (on_board yes) (fields_autoplaced)
  (property "Reference" "R10" (id 0) (at 121.92 107.95 90))
  (property "Value" "330k" (id 1) (at 121.92 110.49 90))
  (property "Footprint" "Resistor_SMD:R_0805_2012Metric" (id 2) (at 121.92 116.078 90) (effects (font (size 1.27 1.27)) hide))
  (property "Datasheet" "~" (id 3) (at 121.92 114.3 0) (effects (font (size 1.27 1.27)) hide)) (pin "1") (pin "2"))

 (symbol (lib_id "power:GND") (at 132.08 82.55 0) (unit 1) (in_bom yes) (on_board yes) (fields_autoplaced)
  (property "Reference" "#PWR06" (id 0) (at 132.08 88.9 0) (effects (font (size 1.27 1.27)) hide))
  (property "Value" "GND" (id 1) (at 132.08 87.63 0))
  (property "Footprint" "" (id 2) (at 132.08 82.55 0) (effects (font (size 1.27 1.27)) hide))
  (property "Datasheet" "" (id 3) (at 132.08 82.55 0) (effects (font (size 1.27 1.27)) hide)) (pin "1"))

 (symbol (lib_id "Device:C") (at 142.24 52.07 90) (unit 1) (in_bom yes) (on_board yes) (fields_autoplaced)
  (property "Reference" "C1" (id 0) (at 142.24 44.45 90))
  (property "Value" "1n2" (id 1) (at 142.24 46.99 90))
  (property "Footprint" "Capacitor_SMD:C_0805_2012Metric" (id 2) (at 146.05 51.1048 0) (effects (font (size 1.27 1.27)) hide))
  (property "Datasheet" "~" (id 3) (at 142.24 52.07 0) (effects (font (size 1.27 1.27)) hide)) (pin "1") (pin "2"))

 (symbol (lib_id "Device:R") (at 180.34 63.5 90) (unit 1) (in_bom yes) (on_board yes) (fields_autoplaced)
  (property "Reference" "R6" (id 0) (at 180.34 57.15 90))
  (property "Value" "3k9" (id 1) (at 180.34 59.69 90))
  (property "Footprint" "Resistor_SMD:R_0805_2012Metric" (id 2) (at 180.34 65.278 90) (effects (font (size 1.27 1.27)) hide))
  (property "Datasheet" "~" (id 3) (at 180.34 63.5 0) (effects (font (size 1.27 1.27)) hide)) (pin "1") (pin "2"))

 (symbol (lib_id "Amplifier_Operational:TL072") (at 142.24 77.47 0) (mirror x) (unit 1) (in_bom yes) (on_board yes)
  (property "Reference" "U6" (id 0) (at 143.51 83.82 0))
  (property "Value" "TL072" (id 1) (at 144.78 86.36 0))
  (property "Footprint" "Package_SO:SOIC-8_3.9x4.9mm_P1.27mm" (id 2) (at 142.24 77.47 0) (effects (font (size 1.27 1.27)) hide))
  (property "Datasheet" "http://www.ti.com/lit/ds/symlink/tl071.pdf" (id 3) (at 142.24 77.47 0) (effects (font (size 1.27 1.27)) hide)) (pin "1") (pin "2") (pin "3") (pin "5") (pin "6") (pin "7") (pin "4") (pin "8"))

 (symbol (lib_id "Device:R_Potentiometer") (at 45.72 48.26 0) (mirror x) (unit 1) (in_bom yes) (on_board yes) (fields_autoplaced)
  (property "Reference" "RV1" (id 0) (at 43.18 46.9899 0) (effects (font (size 1.27 1.27)) (justify right)))
  (property "Value" "100k" (id 1) (at 43.18 49.5299 0) (effects (font (size 1.27 1.27)) (justify right)))
  (property "Footprint" "Potentiometer_THT:Potentiometer_Alpha_RD901F-40-00D_Single_Vertical" (id 2) (at 45.72 48.26 0) (effects (font (size 1.27 1.27)) hide))
  (property "Datasheet" "~" (id 3) (at 45.72 48.26 0) (effects (font (size 1.27 1.27)) hide)) (pin "1") (pin "2") (pin "3"))

 (symbol (lib_id "power:GND") (at 170.18 156.21 0) (unit 1) (in_bom yes) (on_board yes) (fields_autoplaced)
  (property "Reference" "#PWR013" (id 0) (at 170.18 162.56 0) (effects (font (size 1.27 1.27)) hide))
  (property "Value" "GND" (id 1) (at 170.18 161.29 0))
  (property "Footprint" "" (id 2) (at 170.18 156.21 0) (effects (font (size 1.27 1.27)) hide))
  (property "Datasheet" "" (id 3) (at 170.18 156.21 0) (effects (font (size 1.27 1.27)) hide)) (pin "1"))

 (symbol (lib_id "Device:R") (at 180.34 137.16 90) (unit 1) (in_bom yes) (on_board yes) (fields_autoplaced)
  (property "Reference" "R15" (id 0) (at 180.34 130.81 90))
  (property "Value" "3k9" (id 1) (at 180.34 133.35 90))
  (property "Footprint" "Resistor_SMD:R_0805_2012Metric" (id 2) (at 180.34 138.938 90) (effects (font (size 1.27 1.27)) hide))
  (property "Datasheet" "~" (id 3) (at 180.34 137.16 0) (effects (font (size 1.27 1.27)) hide)) (pin "1") (pin "2"))

 (symbol (lib_id "power:-15V") (at 45.72 54.61 180) (unit 1) (in_bom yes) (on_board yes) (fields_autoplaced)
  (property "Reference" "#PWR03" (id 0) (at 45.72 57.15 0) (effects (font (size 1.27 1.27)) hide))
  (property "Value" "-15V" (id 1) (at 45.72 59.69 0))
  (property "Footprint" "" (id 2) (at 45.72 54.61 0) (effects (font (size 1.27 1.27)) hide))
  (property "Datasheet" "" (id 3) (at 45.72 54.61 0) (effects (font (size 1.27 1.27)) hide)) (pin "1"))

 (symbol (lib_id "Device:R") (at 53.34 153.67 0) (unit 1) (in_bom yes) (on_board yes) (fields_autoplaced)
  (property "Reference" "R18" (id 0) (at 55.88 152.3999 0) (effects (font (size 1.27 1.27)) (justify left)))
  (property "Value" "Rt" (id 1) (at 55.88 154.9399 0) (effects (font (size 1.27 1.27)) (justify left)))
  (property "Footprint" "Resistor_SMD:R_0805_2012Metric" (id 2) (at 51.562 153.67 90) (effects (font (size 1.27 1.27)) hide))
  (property "Datasheet" "~" (id 3) (at 53.34 153.67 0) (effects (font (size 1.27 1.27)) hide)) (pin "1") (pin "2"))

 (symbol (lib_id "power:GND") (at 132.08 156.21 0) (unit 1) (in_bom yes) (on_board yes) (fields_autoplaced)
  (property "Reference" "#PWR012" (id 0) (at 132.08 162.56 0) (effects (font (size 1.27 1.27)) hide))
  (property "Value" "GND" (id 1) (at 132.08 161.29 0))
  (property "Footprint" "" (id 2) (at 132.08 156.21 0) (effects (font (size 1.27 1.27)) hide))
  (property "Datasheet" "" (id 3) (at 132.08 156.21 0) (effects (font (size 1.27 1.27)) hide)) (pin "1"))

 (symbol (lib_id "Device:R") (at 121.92 29.21 90) (unit 1) (in_bom yes) (on_board yes) (fields_autoplaced)
  (property "Reference" "R1" (id 0) (at 121.92 22.86 90))
  (property "Value" "330k" (id 1) (at 121.92 25.4 90))
  (property "Footprint" "Resistor_SMD:R_0805_2012Metric" (id 2) (at 121.92 30.988 90) (effects (font (size 1.27 1.27)) hide))
  (property "Datasheet" "~" (id 3) (at 121.92 29.21 0) (effects (font (size 1.27 1.27)) hide)) (pin "1") (pin "2"))

 (symbol (lib_id "Device:R") (at 161.29 74.93 90) (unit 1) (in_bom yes) (on_board yes) (fields_autoplaced)
  (property "Reference" "R8" (id 0) (at 161.29 68.58 90))
  (property "Value" "100k" (id 1) (at 161.29 71.12 90))
  (property "Footprint" "Resistor_SMD:R_0805_2012Metric" (id 2) (at 161.29 76.708 90) (effects (font (size 1.27 1.27)) hide))
  (property "Datasheet" "~" (id 3) (at 161.29 74.93 0) (effects (font (size 1.27 1.27)) hide)) (pin "1") (pin "2"))

 (symbol (lib_id "power:+15V") (at 45.72 74.93 0) (unit 1) (in_bom yes) (on_board yes) (fields_autoplaced)
  (property "Reference" "#PWR04" (id 0) (at 45.72 78.74 0) (effects (font (size 1.27 1.27)) hide))
  (property "Value" "+15V" (id 1) (at 45.72 69.85 0))
  (property "Footprint" "" (id 2) (at 45.72 74.93 0) (effects (font (size 1.27 1.27)) hide))
  (property "Datasheet" "" (id 3) (at 45.72 74.93 0) (effects (font (size 1.27 1.27)) hide)) (pin "1")))
